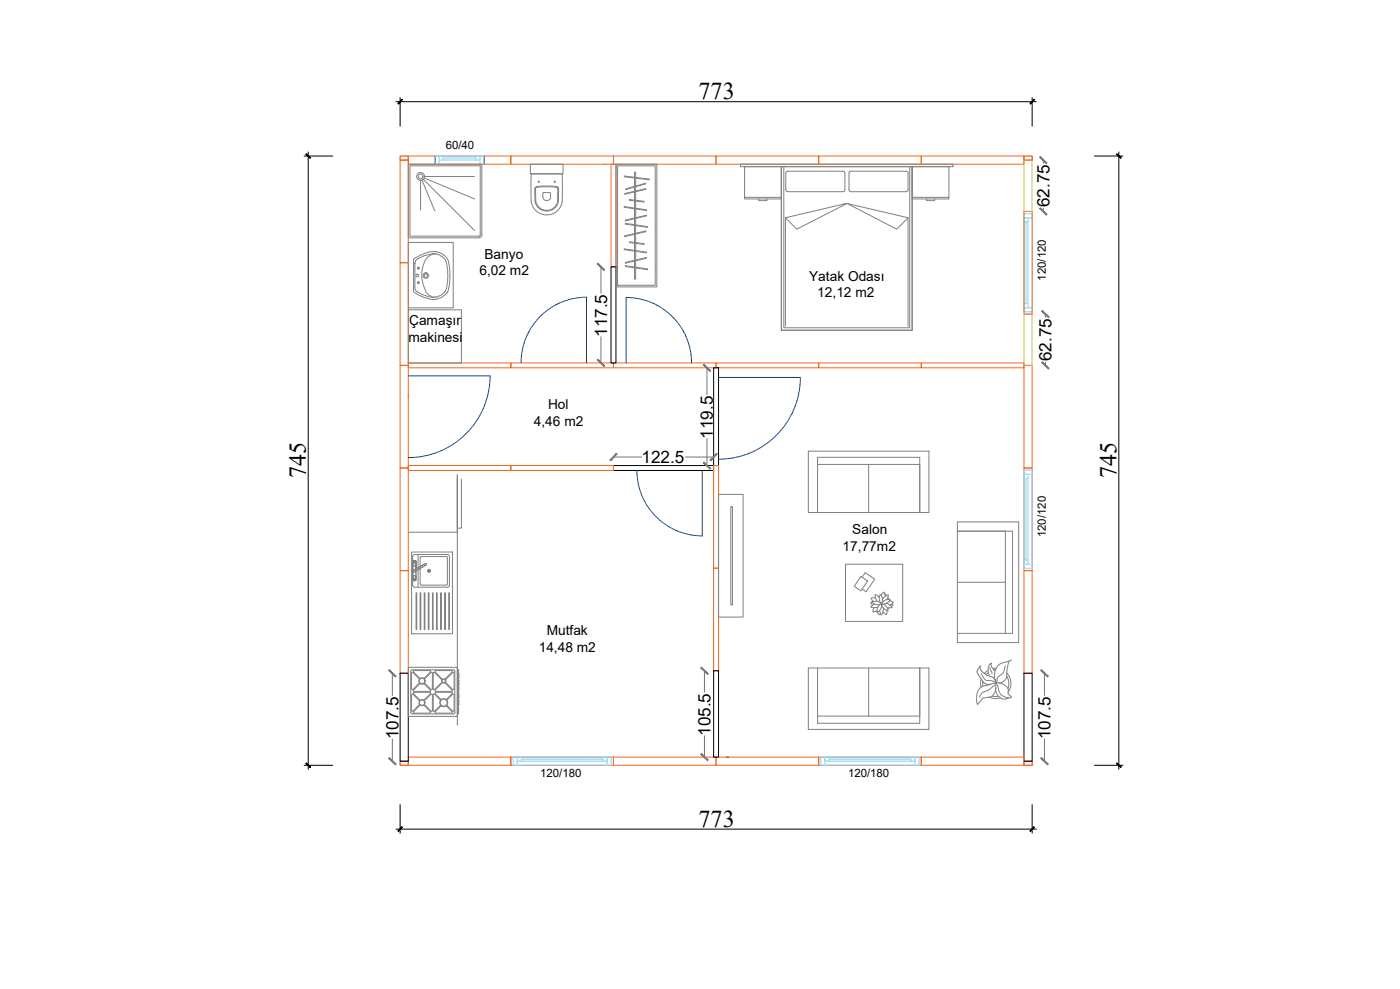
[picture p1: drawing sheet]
<svg xmlns="http://www.w3.org/2000/svg" width="841mm" height="594mm" viewBox="0 0 841 594" stroke-linecap="round" stroke-linejoin="round" font-family="sans-serif">
<path d="M240 94h5v2h-5zM615 94h5v2h-5zM240 457h5v3h-5zM615 457h5v3h-5z" fill="none" stroke="#f00" stroke-width=".6"/>
<!-- layer: 0 -->
<path d="M363 99h1M245 237v2M436 455h2" fill="none" stroke="#0f0" stroke-width=".6"/>
<!-- layer: Press Panel -->
<g fill="none" stroke="#f26722" stroke-width=".6">
<path d="M240 96h5v62h-5zM245 94h62v5h-62zM307 94h62v5h-62zM367 99h3v61h-3zM369 94h61v5h-61zM430 94h62v5h-62zM492 94h61v5h-61zM553 94h62v5h-62zM615 127h5v62h-5zM240 158h5v61h-5zM240 219h5v62h-5zM245 218h62v3h-62z"/>
<path d="M307 218h62v3h-62zM369 218h61v3h-61zM430 218h62v3h-62zM492 218h61v3h-61zM553 218h62v3h-62zM615 219h5v62h-5zM245 280h62v3h-62zM307 280h62v3h-62zM429 280h3v61h-3zM240 281h5v62h-5zM615 281h5v62h-5zM240 343h5v61h-5z"/>
<path d="M429 341h3v62h-3zM615 343h5v61h-5zM245 455h62v5h-62zM307 455h62v5h-62zM369 455h61v5h-61zM430 455h62v5h-62zM492 455h61v5h-61zM553 455h62v5h-62z"/>
</g>
<!-- layer: Pencere -->
<g fill="none" stroke="#7fdfff" stroke-width=".6">
<path d="M261 94h3v5h-3zM264 94h2v2h-2zM266 96h20M266 94h20M266 95h20M286 94h2v2h-2zM288 94h3v5h-3zM615 128h5v3h-5zM615 131h3v2h-3zM615 133v49M616 133v49M618 133v49"/>
<path d="M620 131v54M615 185h5v2h-5zM615 182h3v3h-3zM615 282h5v3h-5zM615 285h3v2h-3zM615 287v50M616 287v50M618 287v50M620 285v54M615 339h5v2h-5zM615 337h3v2h-3zM308 455h3v5h-3z"/>
<path d="M311 455h2v2h-2zM311 460h54M313 457h49M313 455h49M313 456h49M362 455h3v2h-3zM365 455h2v5h-2zM493 455h3v5h-3zM496 455h2v2h-2zM496 460h54M498 457h49M498 455h49"/>
<path d="M498 456h49M547 455h3v2h-3zM550 455h2v5h-2z"/>
</g>
<!-- layer: Press Panel -->
<path d="M367 160h3v58h-3zM429 221h3v59h-3zM369 280h60v3h-60zM429 403h3v52h-3z" fill="none" stroke="#000" stroke-width=".6"/>
<g fill="none" stroke="#767676" stroke-width=".6">
<path d="M627 96v2M627 125v2M361 160v16M628 189v2M361 202v16M628 218v1M425 221v16M369 275h17M412 275h17M425 263v17M236 404v14M423 403v13"/>
<path d="M627 404v14M236 444v13M423 442v13M627 444v13"/>
</g>
<g fill="#767676" stroke="#767676" stroke-width=".6">
<path d="M423 277v1l4 3zM423 278l4 3-1 1z"/>
<path d="M423 219l3 4h1zM423 219l4 4z"/>
<path d="M234 455l4 4-4-4zM234 455l4 4h-1z"/>
<path d="M234 403l3 4 1-1zM234 403v-1l4 4z"/>
<path d="M370 272l-3 5 4-4zM366 276l4-4-3 5z"/>
<path d="M427 276v1l3-5zM430 272l1 1-4 4z"/>
<path d="M421 453l4 4zM421 453l4 4z"/>
<path d="M421 401l4 4zM421 401l4 4z"/>
<path d="M625 403l4 4 1-1zM625 403l1-1 4 4z"/>
<path d="M626 455h-1l5 4zM625 455l5 4h-1z"/>
<path d="M359 216l4 4-4-4zM359 216l4 4z"/>
<path d="M359 159l4 3zM359 159v-1l4 4z"/>
<path d="M625 94l4 4zM625 94l4 4-4-4z"/>
<path d="M625 125l4 4zM625 125l4 4z"/>
<path d="M626 187l4 4v-1zM626 186l4 4-4-3z"/>
<path d="M626 217v1l4 3zM626 218l4 3v1z"/>
</g>
<!-- layer: 0 -->
<g fill="none" stroke="#000" stroke-width=".6">
<path d="M240 59v17M620 59v17M238 61h384M183 94h17M185 91v371M261 94v5M291 94v5M657 94h18M672 91v371M240 404h5v53h-5zM615 404h5v53h-5zM183 460h17"/>
<path d="M657 460h18M238 498h384M240 483v18M620 483v18"/>
</g>
<path d="M376 179v39M376 179a39 39 0 0 1 39 39M313 218a39 39 0 0 1 39-39v39M245 226h49a49 49 0 0 1-49 49M432 227h49a49 49 0 0 1-49 49M383 283a39 39 0 0 0 39 39M422 283v39" fill="none" stroke="#0c4697" stroke-width=".6"/>
<g fill="none" stroke="#808080" stroke-width=".6">
<path d="M253 108v18M254 108l7 19M254 108l31 30M255 107l30 12M255 106h30M245 146h27v39h-27zM248 156v19M250 156a22 22 0 0 1 10-4 9 9 0 0 1 8 5M251 156l-2 2v15l2 2M261 151a10 10 0 0 1 9 11v8l-1 6M261 151a21 21 0 0 0-13 5M262 152a9 9 0 0 0-8 10 19 19 0 0 0 4 15l2 1h2"/>
<path d="M268 157a30 30 0 0 1-1 18l-1 1a9 9 0 0 1-6 3l-7-2-3-2M288 142h-42v-42h42v41v1M288 143l1-1v-1v-42h-44v44h43M248 175a23 23 0 0 0 13 5M269 176a10 10 0 0 1-8 4M245 186h32v32h-32zM486 271h72v37h-72zM491 279h62M522 279v29M432 297h14v74h-14zM491 308v-33h62v33M575 319h33v61h-33"/>
<path d="M575 314h37v72h-37zM604 319v61M575 350h29M486 401h72v37h-72zM491 401v33h62v-33M522 401v29M491 430h62"/>
<circle cx="253" cy="106" r="2.3"/>
<circle cx="253" cy="106" r="1.5"/>
<circle cx="251" cy="166" r=".9"/>
<circle cx="251" cy="161" r=".6"/>
<circle cx="251" cy="170" r=".6"/>
<circle cx="256" cy="165" r="1.1"/>
<circle cx="256" cy="165" r="1.7"/>
</g>
<!-- layer: tefris -->
<g fill="none" stroke="#808080" stroke-width=".6">
<path d="M319 99h19v5h-19zM370 99h25v73h-25zM371 100h23v71h-23zM445 99h128v1h-128zM322 112h8h5l1 1-1 8a7 7 0 0 1-7 6 7 7 0 0 1-7-6v-8l2-1M326 116v2M326 116h1h4v2a2.3 2.3 0 0 1-3 3 2.3 2.3 0 0 1-2-3M334 112l-12 1v8a7 7 0 0 0 6 5 7 7 0 0 0 7-5v-8l-1-1M375 116l13-3v1l-13 3zM376 113l12-3-12 4zM381 106v-3h1v4M381 107v5"/>
<path d="M381 112v3M381 115v5M382 107v5M382 112v3M382 115v5M390 108l-15-2 15 2M447 100h22v19h-22zM447 119v1h22v-1M456 120v1h5v-1M469 100h79v98h-79zM469 100v98h79v-98M471 100v97h76v-97"/>
<path d="M473 103h34l1 1v10l-2 1h-33l-1-1v-10zM545 104v10M546 104l-2-1h-33l-1 1v10l1 1h33l2-1M548 100h22v19h-22zM548 119v1h22v-1M557 120v1h4v-1M319 121v-17h19v11a14 14 0 0 1-1 9 9 9 0 0 1-10 5 9 9 0 0 1-8-8M375 124l13 2-13-1zM376 134l13 2v1l-13-2zM376 132l12-3v1l-12 3zM378 120l9 1-9-1M381 121v4"/>
<path d="M381 125v6M381 131v4M381 135v5M382 121v4M382 126v5M382 131v4M382 136v4M472 131v65M546 131l-37-9-37 9 7 7 30-16 30 16 6-7v65M375 150l13 1v1l-13-2zM375 142l13-3-13 3zM376 158l12-3-12 3z"/>
<path d="M376 160l13 2-13-2zM378 145l9 1v1l-9-1zM381 141v5M381 146v4M381 151v5M381 157v3M382 141v5M382 146v4M382 151v5M382 157v4M381 161v7h1v-7M275 288v29h2v-29"/>
<path d="M245 320h30v-35v151M439 304h1v59h-1zM247 332h25v49h-25zM248 334l1-1h20l1 1M248 334v17l1 2 21-1v-1v-17M248 337h2v5M249 338v-1v1M251 333v20M252 335l1 16h15h1v-16M253 334h15M253 334l-1 1M268 334l1 1"/>
<path d="M272 332h.1M508 339h34v34h-34zM248 343a.7 .7 0 0 0 1 0 .7 .7 0 0 0 0-1 .7 .7 0 0 0-1 1l7-4h1l-6 4v6h-2v-12h2v5v-3a1 1 0 0 1-1 1 1 1 0 0 1-1-1 1 1 0 0 1 1-1v-1v1l1 1v-2h-2v10a1 1 0 0 1 1-1 1 1 0 0 1 1 1 1 1 0 0 1-1 1l-1-1 1 1M249 342l6-3h1l-6 4M250 343v6h-2M250 356v22zM252 356h1v22h-1zM255 356v22zM257 356h1v22h-1zM260 356v22zM262 356l1 22zM265 356v22z"/>
<path d="M267 356l1 22zM270 356v22zM517 346l4 3-4 6-4-3zM518 347l2-3 5 4-5 7-2-1M526 359h-3l2 2M528 359l-2-2v3l1 1M528 358v1M529 358l2-2 1 2M530 360l1-2 3-1-1 3M531 356l2 2M533 359l1 1M524 362a5 5 0 0 1 6 1 4 4 0 0 1-6-1z"/>
<path d="M524 361l-1 1 1 2M525 365l-1 3 3-1M525 363l-2 2h2h2M527 367h.1M527 368l1 1h1M530 363a4 4 0 0 1-3 5M530 363a4 4 0 0 1 3 4 5 5 0 0 1-3-4zM530 363a5 5 0 0 0-3 5M530 363a4 4 0 0 1 5-3 5 5 0 0 1-5 3M530 363a4 4 0 0 1-1-6 5 5 0 0 1 1 6M531 365v2l-2 2-1-2M532 362l2 1 2 2"/>
<path d="M533 367v2l-3-1M534 365l-1 1M534 361l3 1-2 1M535 361h.1M536 363h1l-2 1M536 365h-3M247 381h1M604 400a7 7 0 0 1-5 7v3M606 397a11 11 0 0 0-8 5 11 11 0 0 0 0 8M608 396l-2 2-1 6a5 5 0 0 1-5 6M247 403v25l1 1h25v-26M248 402h24"/>
<path d="M248 402l-1 1M248 415h1h9h1M259 404l-4 4v-1l4-3v-1h-11v1l4 3v1l-4-4h-1v10h1l4-4v1l-4 3M259 417l-4 4v-1l4-3v-1h-10h-1l4 4v1l-4-4h-1v10h1l4-3-4 4M259 414l-4-4v1l4 3M259 404h1v10h-1M259 417h1v10h-1M261 414l4-4-4 4h-1v-10h1l4 4-4-4 1-1h10v1l-4 4 4-4h1v10h-1l-4-4 4 4M261 415h1h9h1M272 402l1 1M275 402v1v2M275 413h1v2h-1"/>
<path d="M275 417h1v2h-1M275 401h-30l1 29h29M275 405h1v2h-1M275 409h1v2h-1M275 405v2M275 409v2M275 413v2M275 417v2M275 407v2M275 411v2M275 415v2M275 419v2"/>
<path d="M589 408v5M590 405a5 5 0 0 0 6 4l2 1M590 409v3M594 403l-3 1M594 404l-2 1M594 419l3 1 4-1M595 401l1 4M595 411h-1a7 7 0 0 0-7 9v3M596 418h4M597 411l-3 4-4 1-2 3M598 402l-2-1-1-3a6 6 0 0 0-1 7M598 403h-1"/>
<path d="M598 410h1a6 6 0 0 1 7 7l2 2a6 6 0 0 1-8-1 6 6 0 0 1-2-8M598 413l-1 4a6 6 0 0 1-6 2h-1l-3 4M598 410a6 6 0 0 0-5-4l-3-2a3 3 0 0 1-1-4l-2 3 2 5a5 5 0 0 0 5 3l4-1M598 401l-2 1M599 410l1 3a6 6 0 0 0 6 6M605 406a8 8 0 0 1 0 8M605 404a9 9 0 0 1 1 12M248 427l1 1h9l1-1M259 427l-4-3 4 4M261 428l4-4h-1l-3 3h-1v-10h1l3 3h1l-4-3 1-1h10v1l-4 3h1l3-3h1v10h-1l-3-3h-1l4 4M261 427l1 1h9l1-1M275 421h1v2h-1"/>
<path d="M275 425v1M275 421v2M275 423v6"/>
<circle cx="324" cy="109" r=".4"/>
<circle cx="333" cy="109" r=".4"/>
<circle cx="249" cy="339" r="1"/>
<circle cx="249" cy="347" r="1"/>
<circle cx="249" cy="343" r=".7"/>
<circle cx="257" cy="343" r=".1"/>
<circle cx="257" cy="342" r=".1"/>
<circle cx="258" cy="343" r=".8"/>
<circle cx="258" cy="343" r=".5"/>
<circle cx="258" cy="343" r=".4"/>
<circle cx="258" cy="344" r=".1"/>
<circle cx="258" cy="342" r=".1"/>
<circle cx="258" cy="343" r=".1"/>
<circle cx="253" cy="409" r="1.9"/>
<circle cx="253" cy="409" r="1.6"/>
<circle cx="267" cy="409" r="1.3"/>
<circle cx="267" cy="409" r="1"/>
<circle cx="253" cy="422" r="1.8"/>
<circle cx="253" cy="422" r="1.5"/>
<circle cx="267" cy="422" r="2.1"/>
<circle cx="267" cy="422" r="2.4"/>
</g>
<!-- layer: 0 -->
<g fill="#000" stroke="#000" stroke-width=".6">
<path d="M241 60l-2 2zM241 60l-2 2z"/>
<path d="M619 62l2-2zM621 60l-2 2z"/>
<path d="M184 93l3 2zM184 93l3 2z"/>
<path d="M671 93l2 2zM671 93l2 2z"/>
<path d="M184 458l3 3zM184 459l2 2z"/>
<path d="M671 458l2 3zM671 459l2 2z"/>
<path d="M241 497l-2 2zM241 497l-2 2z"/>
<path d="M619 499l2-2zM621 497l-2 2z"/>
</g>
<path d="M615 96h5v31h-5zM615 189h5v30h-5z" fill="none" stroke="#c8c92d" stroke-width=".6"/>
<g font-size="14.5">
<text x="420" y="60">773</text>
<text x="184" y="287" transform="rotate(-90 184 287)">745</text>
<text x="671" y="287" transform="rotate(-90 671 287)">745</text>
<text x="420" y="497">773</text>
</g>
<g font-size="10.3">
<text x="630" y="124" transform="rotate(-90 630 124)">62.75</text>
<text x="365" y="202" transform="rotate(-90 365 202)">117.5</text>
<text x="632" y="217" transform="rotate(-90 632 217)">62.75</text>
<text x="428" y="264" transform="rotate(-90 428 264)">119.5</text>
<text x="385" y="278">122.5</text>
<text x="427" y="442" transform="rotate(-90 427 442)">105.5</text>
<text x="239" y="444" transform="rotate(-90 239 444)">107.5</text>
<text x="631" y="444" transform="rotate(-90 631 444)">107.5</text>
</g>
<g font-size="8.2">
<text x="291" y="156">Banyo</text>
<text x="288" y="165">6,02 m2</text>
<text x="486" y="169">Yatak Odası</text>
<text x="491" y="178">12,12 m2</text>
<text x="246" y="195">Çamaşır</text>
<text x="245" y="205">makinesi</text>
<text x="329" y="246">Hol</text>
<text x="321" y="256">4,46 m2</text>
<text x="512" y="321">Salon</text>
<text x="506" y="331">17,77m2</text>
<text x="328" y="382">Mutfak</text>
<text x="324" y="391">14,48 m2</text>
</g>
<g font-size="6.9">
<text x="268" y="89">60/40</text>
<text x="628" y="169" transform="rotate(-90 628 169)">120/120</text>
<text x="628" y="323" transform="rotate(-90 628 323)">120/120</text>
<text x="324" y="467">120/180</text>
<text x="509" y="467">120/180</text>
</g>
</svg>
